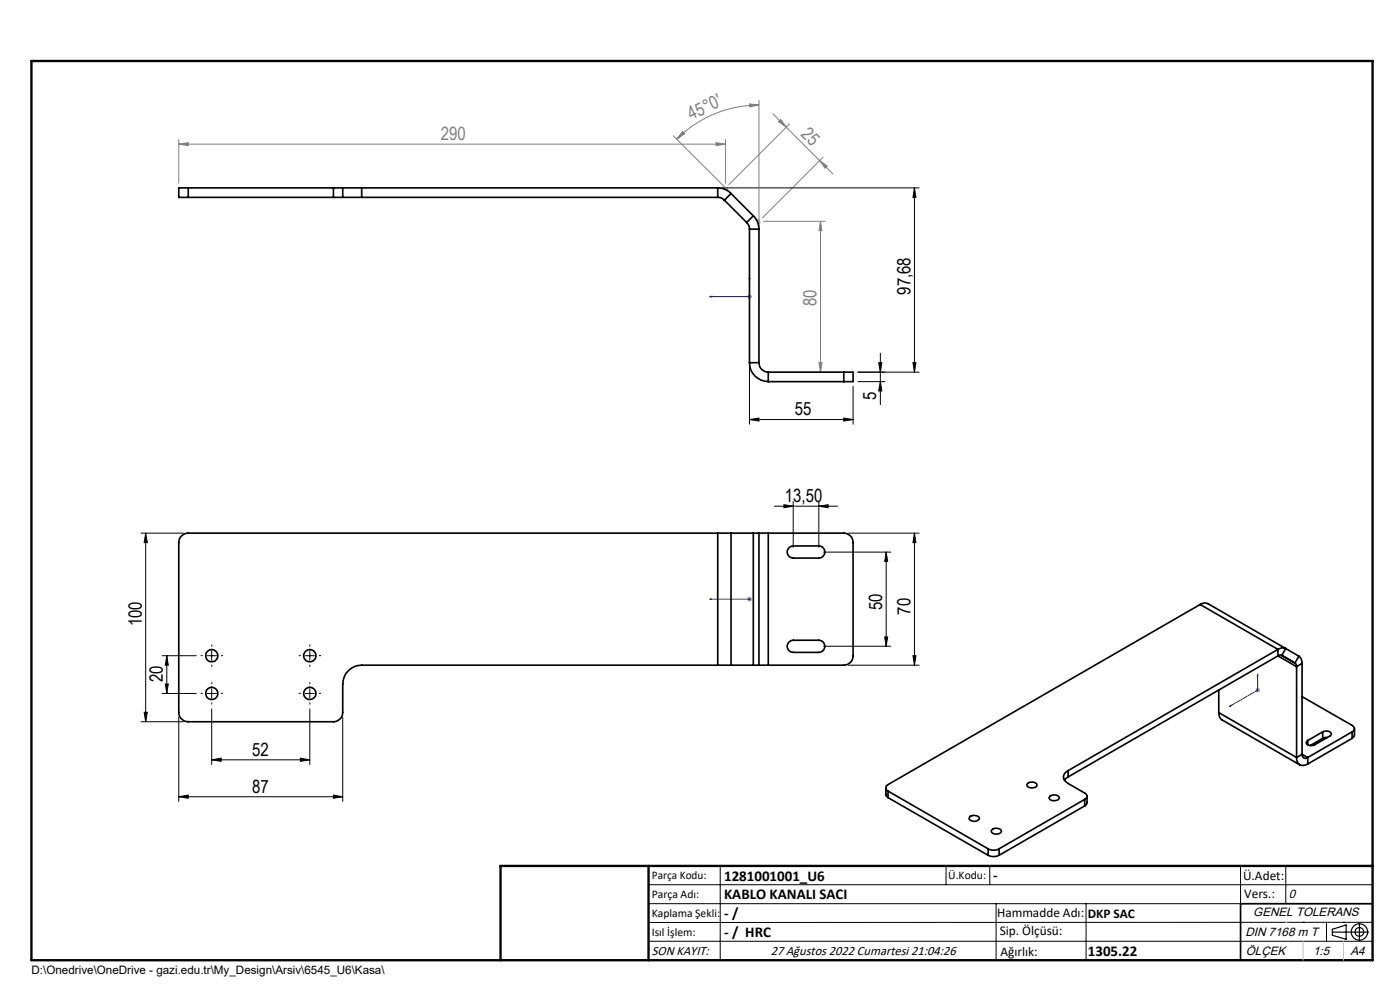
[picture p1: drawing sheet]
<svg xmlns="http://www.w3.org/2000/svg" width="297mm" height="210mm" viewBox="0 0 297 210" stroke-linecap="round" stroke-linejoin="round" font-family="sans-serif">
<g fill="none" stroke="#000" stroke-width=".25">
<path d="M282.6 197.7h7.8M282.6 197.1l3-.9v3l-3-.8zM288.4 195.8v3.8M106.2 203.7h185"/>
<circle cx="288.4" cy="197.7" r="1.74"/>
<circle cx="288.4" cy="197.7" r=".93"/>
</g>
<g fill="none" stroke="#808080" stroke-width=".21">
<path d="M37.9 30.6l2-.3v.6zM37.9 29.6v9.3M37.9 30.6h116M142.8 28.8l11.6 11.5M144.8 27.9l.4 .5-1.7 1.1zM151.9 30.3l2 .3-2 .3zM153.9 29.6v9.3M159 22l2 .3-2 .4zM161 22.3a24.6 24.6 0 0 0-17.5 7.2M161 21.3v26.3M164 24.2l2.8 2.8M165.6 25.4l1.2 1.6-1.6-1.2z"/>
<path d="M166.8 27l9.9 9.9M167.5 26.3l-12.9 12.8M173.9 34.1l1.6 1.1-.5 .5zM174.6 33.4l-12.9 12.8M162 46.9h13M174.1 46.9l.3 2h-.7zM174.1 46.9v32M158.5 62.9h1M158.6 62.6l.7 .7M159 62.4v1M159.3 62.6l-.7 .7M173.7 76.9h.7l-.3 2z"/>
<path d="M158.5 127.1h1M158.6 126.7l.7 .8M159 126.6v1M159.3 126.7l-.7 .8M266.3 146.4h1M266.5 146l.7 .7M266.8 145.9v1M267.2 146l-.7 .7"/>
</g>
<path d="M159 58.7l.1 .5h-.2zM159 58.7v4.2h-8.4M150.6 62.9l.4-.1v.2zM150.6 127.1h.4h-.4M150.6 127.1h8.4M158.9 127.1h.2zM159 127.1h.1M260.8 149.9l.4-.3v.1zM266.8 143l.1 .3-.2 .1zM266.8 143v3.4l-6 3.5" fill="none" stroke="#00f" stroke-width=".21"/>
<g fill="none" stroke="#000" stroke-width=".21">
<path d="M153.2 39.9h41.8M194 39.9v39M194 39.9l.3 2h-.6zM159 77.9v12.1M182 78.9h13M186.4 76.9h.7l-.3 2zM186.8 74.9v10.9M193.7 76.9h.6l-.3 2zM159 89l2-.3v.6zM159 89h22M179 88.7l2 .3-2 .3zM181 81.9v8.1"/>
<path d="M182 81h5.7M186.8 81l.3 1.9h-.7zM29.9 113.1h9M30.9 113.1v40M30.9 113.1l.4 2h-.7zM164.3 107.4h13.4M166.3 107.1l2 .3-2 .3zM168.3 106.4v9.7M173.7 107.4l2-.3v.6zM173.7 106.4v9.7M174.7 117.1h14.3M180 113.1h15"/>
<path d="M188 117.1v20M188 117.1l.3 2h-.6zM194 113.1v28M194 113.1l.3 2h-.6zM34.4 139.1h7.2M35.4 139.1l.3 2h-.6zM35.4 139.1v8M43.9 139.1h2M44.9 138.1v2M64.7 139.1h2M65.7 138.1v2M174.7 137.1h14.3"/>
<path d="M187.7 135.1h.6l-.3 2zM193.7 139.1h.6l-.3 2zM29.9 153.1h9M30.6 151.1h.7l-.4 2zM34.4 147.1h7.2M35.1 145.1h.6l-.3 2zM37.9 152.1v17.9M43.9 147.1h2M44.9 150.4v11.8M44.9 146.1v2M64.7 147.1h2M65.7 146.1v2"/>
<path d="M65.7 150.4v11.8M72.7 152.1v17.9M180 141.1h15M37.9 169l2-.3v.6zM37.9 169h34.8M44.9 161.2l2-.4v.7zM44.9 161.2h20.8M63.7 160.8l2 .4-2 .3zM70.7 168.7l2 .3-2 .3zM137.6 187.7h153.6M137.6 191.7h153.6M137.6 199.7h153.6"/>
<path d="M152.8 183.7v20M200.7 183.7v4M210 183.7v4M211.3 191.7v12M230.4 191.7v12M263.2 183.7v20M272.8 183.7v8M276.4 195.6h.1M281.4 195.6v4.1M285 195.6h.1M291.2 195.6l-153.6 .1"/>
</g>
<g fill="none" stroke="#000" stroke-width=".21" stroke-dasharray="15.2 1.3 1.3 1.3">
<path d="M42.9 139.1h-.3M44.9 137.1v-.3M46.9 139.1h.3M63.7 139.1h-.3M65.7 137.1v-.3M67.7 139.1h.3M42.9 147.1h-.3M44.9 145.1v-.3M44.9 149.1v.3M44.9 141.1v.3M46.9 147.1h.3M63.7 147.1h-.3"/>
<path d="M65.7 145.1v-.3M65.7 149.1v.3M65.7 141.1v.3M67.7 147.1h.3"/>
</g>
<path d="M291.2 191.7h-28v12" fill="none" stroke="#000" stroke-width=".35"/>
<path d="M6.7 12.9h284.5v190.8h-284.5zM137.6 183.7v20M291.2 183.7h-185v20" fill="none" stroke="#000" stroke-width=".5"/>
<path d="M276.4 199.7v4M285 199.7v4" fill="none" stroke="#c0c0c0" stroke-width=".21"/>
<path d="M152.6 39.9h1.7M153.6 39.6l1.2 1.2M160.1 46.1l1.2 1.1M161 46.5v1.7M272.8 195.6h.1" fill="none" stroke="#c0c0c0" stroke-width=".25"/>
<g fill="#808080">
<path d="M151.9 30.3l2 .3-2 .3zM37.9 30.6l2-.3v.6z"/>
<path d="M174.1 46.9l.3 2h-.7zM173.7 76.9h.7l-.3 2z"/>
<path d="M165.6 25.4l1.2 1.6-1.6-1.2zM173.9 34.1l1.6 1.1-.5 .5z"/>
</g>
<g fill="#00f">
<path d="M159 58.7l.1 .5h-.2zM150.6 62.9l.4-.1v.2z"/>
<path d="M158.9 127.1h.2zM150.6 127.1h.4zM266.8 143l.1 .3-.2 .1zM260.8 149.9l.4-.3v.1z"/>
</g>
<g fill="#000">
<path d="M194 39.9l.3 2h-.6zM193.7 76.9h.6l-.3 2z"/>
<path d="M179 88.7l2 .3-2 .3zM159 89l2-.3v.6z"/>
<path d="M186.8 81l.3 1.9h-.7zM186.4 76.9h.7l-.3 2z"/>
<path d="M166.3 107.1l2 .3-2 .3zM173.7 107.4l2-.3v.6z"/>
<path d="M188 117.1l.3 2h-.6zM187.7 135.1h.6l-.3 2zM194 113.1l.3 2h-.6zM193.7 139.1h.6l-.3 2zM30.9 113.1l.4 2h-.7zM30.6 151.1h.7l-.4 2zM35.4 139.1l.3 2h-.6zM35.1 145.1h.6l-.3 2z"/>
<path d="M44.9 161.2l2-.4v.7zM63.7 160.8l2 .4-2 .3zM37.9 169l2-.3v.6zM70.7 168.7l2 .3-2 .3z"/>
</g>
<path d="M159 22l2 .3-2 .4zM144.8 27.9l.4 .5-1.7 1.1z" fill="#808080"/>
<g fill="none" stroke="#000" stroke-width=".35">
<path d="M39.9 39.9h-2v2h2M39.9 39.9v2M39.9 39.9h30.8M70.7 39.9h2M70.7 39.9v2M72.7 39.9h4M72.7 39.9v2M76.7 39.9h75.6M76.7 39.9v2M152.3 39.9a3.9 3.9 0 0 1 2.8 1.2M152.3 39.9v2M39.9 41.9h30.8"/>
<path d="M70.7 41.9h2M72.7 41.9h4M76.7 41.9h75.6M152.3 41.9a1.78 1.78 0 0 1 1.4 .6M153.7 42.5l4.7 4.7M155.1 41.1l-1.4 1.4M155.1 41.1l4.7 4.7M158.4 47.2a1.78 1.78 0 0 1 .6 1.4M159 48.6h2M159 48.6v28.3M159.8 45.8a3.9 3.9 0 0 1 1.2 2.8M159.8 45.8l-1.4 1.4"/>
<path d="M161 48.6v28.3M159 76.9a4 4 0 0 0 4 4.1M159 76.9h2M161 76.9a1.99 1.99 0 0 0 2 2M163 78.9v2.1M163 78.9h16M179 78.9h2v2.1h-2M179 78.9v2.1M163 81h16M152.3 113.1h-112.4a2.05 2.05 0 0 0-2 2v36a2.05 2.05 0 0 0 2 2h30.8a1.99 1.99 0 0 0 2-2v-6a4 4 0 0 1 4-4h75.6M152.3 113.1h2.8M152.3 113.1v28"/>
<path d="M155.1 113.1h4.7M155.1 113.1v28M159.8 113.1h1.2M159.8 113.1v28M161 113.1h2M161 113.1v28M163 113.1h16a1.99 1.99 0 0 1 2 2v24a1.99 1.99 0 0 1-2 2h-16M163 113.1v28M167.5 116.1l.8-.3h5.4a1.29 1.29 0 0 1 1.3 1.3 1.29 1.29 0 0 1-1.3 1.3h-5.4a1.3 1.3 0 0 1-1.2-.9 1.3 1.3 0 0 1 .4-1.4zM167.5 136.1l.8-.3h5.4a1.29 1.29 0 0 1 1.3 1.3 1.29 1.29 0 0 1-1.3 1.3h-5.4a1.3 1.3 0 0 1-1.2-.9 1.3 1.3 0 0 1 .4-1.4zM254.6 128.2l-66.2 38.2a.75 .75 0 0 0-.5 .7 .75 .75 0 0 0 .5 .7M254.6 128.2a1.66 1.66 0 0 1 1.7-.2l16.5 9.6"/>
<path d="M254.6 128.2l16.5 9.6M271.1 137.8l-44.5 25.7M271.1 137.8v1.3M271.1 139.1l-44.5 25.7M271.1 139.1l4 2.3M271.9 139h-.4l-.4 .1M271.9 139l2.8 1.6M272.8 137.6a1.66 1.66 0 0 0-1.7 .2M272.8 137.6l-.9 1.4M272.8 137.6l2.8 1.6M275.6 139.2a1.73 1.73 0 0 1 .6 1.5M275.6 139.2l-.9 1.4"/>
<path d="M152.3 141.1h2.8M155.1 141.1h4.7M159.8 141.1h1.2M161 141.1h2M258.6 151.2a1.66 1.66 0 0 0 .7 1.5l16.4 9.5M258.6 151.2l16.5 9.5M258.6 146.4v4.8M274.7 140.6l.3 .3 .1 .5M275.1 141.4v19.3M276.2 147.8l10.6 6.1a.73 .73 0 0 1 .5 .7 .73 .73 0 0 1-.5 .6M276.2 140.7l-1.1 .7M276.2 140.7v19.3"/>
<path d="M277.4 157.1v.9M280.6 155.2l.7-.1a.73 .73 0 0 1 .8 0 .73 .73 0 0 1 .2 .9l-3.4 2-.6 .1a.73 .73 0 0 1-.9 0 .73 .73 0 0 1-.2-.8l.2-.2M280.6 155.2l-3.2 1.9M280.6 155.2v1.4M280.6 156.6l-2.6 1.5M281.6 156.4l-1 .2M286.8 155.2l-9.4 5.5M286.8 155.2v1.4M286.8 156.6l-9.4 5.5M287.3 154.6v1.5l-.5 .5M187.9 167.1v1.6l.5 .5M188.4 167.8l21.2 12.2"/>
<path d="M188.4 167.8v1.4M188.4 169.2l21.2 12.2M205.9 173.1l1-.1a.7 .7 0 0 1 .8 .8 1.41 1.41 0 0 1-2.1-.1zM210.4 176a1.38 1.38 0 0 1 2 .3 1.18 1.18 0 0 1-1 .6 1.18 1.18 0 0 1-1.1-.7zM217.9 166.3a1.31 1.31 0 0 1 2.1 .2 1.18 1.18 0 0 1-1.8 .5l-.3-.4zM222.7 169a1.32 1.32 0 0 1 2 .2 1.3 1.3 0 0 1-2.1 .2zM226.6 163.5a1.43 1.43 0 0 0-1 1.3 1.43 1.43 0 0 0 1 1.4l3.5 2a.7 .7 0 0 1 .5 .7 .7 .7 0 0 1-.5 .7M226.6 164.8l-.8 .7M226.6 163.5v1.3M230.1 169.6l-18.2 10.4M230.1 169.6v1.3M230.1 170.9l-18.2 10.5"/>
<path d="M230.6 168.9v1.6l-.5 .4M275.1 160.7a1.43 1.43 0 0 0 .6 1.5 1.43 1.43 0 0 0 1.7-.1M276.2 160a.72 .72 0 0 0 .4 .8 .72 .72 0 0 0 .8-.1M276.2 160l-1.1 .7M276.2 160l1.2 .7M277.4 160.7v1.4M209.6 180a2.54 2.54 0 0 0 2.3 0M209.6 181.4a2.54 2.54 0 0 0 2.3 0M209.6 180v1.4M211.9 180v1.4"/>
<circle cx="44.9" cy="139.1" r="1.3"/>
<circle cx="65.7" cy="139.1" r="1.3"/>
<circle cx="44.9" cy="147.1" r="1.3"/>
<circle cx="65.7" cy="147.1" r="1.3"/>
</g>
<g font-size="3.9" fill="#808080">
<text x="93.5" y="29.7">290</text>
<text x="146.7" y="25.5" transform="rotate(-25 146.7 25.5)">45°0'</text>
<text x="169.8" y="28.7" transform="rotate(45 169.8 28.7)">25</text>
<text x="173.2" y="64.9" transform="rotate(-90 173.2 64.9)">80</text>
</g>
<g font-size="3.9">
<text x="193.1" y="62.5" transform="rotate(-90 193.1 62.5)">97,68</text>
<text x="168.6" y="88.1">55</text>
<text x="185.9" y="84.9" transform="rotate(-90 185.9 84.9)">5</text>
<text x="166.5" y="106.5">13,50</text>
<text x="187.1" y="129.4" transform="rotate(-90 187.1 129.4)">50</text>
<text x="193.1" y="130.4" transform="rotate(-90 193.1 130.4)">70</text>
<text x="30.1" y="132.9" transform="rotate(-90 30.1 132.9)">100</text>
<text x="34.5" y="144.7" transform="rotate(-90 34.5 144.7)">20</text>
<text x="53.5" y="160.3">52</text>
<text x="53.5" y="168.1">87</text>
</g>
<g font-size="3.2">
<text x="153.6" y="186.8">1281001001_U6</text>
<text x="153.6" y="190.8">KABLO KANALI SACI</text>
<text x="210.7" y="186.6">-</text>
<text x="153.6" y="194.8">- /</text>
<text x="153.6" y="198.8">- / HRC</text>
<text x="230.8" y="202.8">1305.22</text>
</g>
<g font-size="2.8">
<text x="263.7" y="186.7">Ü.Adet:</text>
<text x="263.9" y="190.5">Vers.:</text>
<text x="211.5" y="194.5">Hammadde Adı:</text>
<text x="230.8" y="194.7">DKP SAC</text>
<text x="138.3" y="202.6">SON KAYIT:</text>
<text x="163.5" y="202.6">27 Ağustos 2022 Cumartesi 21:04:26</text>
<text x="212.1" y="198.4">Sip. Ölçüsü:</text>
<text x="212.2" y="202.7">Ağırlık:</text>
</g>
<g font-size="2.6">
<text x="273.4" y="190.4">0</text>
<text x="265.9" y="194.4">GENEL TOLERANS</text>
<text x="264.2" y="198.5">DIN 7168 m T</text>
<text x="264.3" y="202.6">ÖLÇEK</text>
<text x="278.5" y="202.6">1:5</text>
<text x="286.5" y="202.6">A4</text>
</g>
<g font-size="2.5">
<text x="138.3" y="186.4">Parça Kodu:</text>
<text x="138.3" y="190.5">Parça Adı:</text>
<text x="201.2" y="186.5">Ü.Kodu:</text>
<text x="138.3" y="194.5">Kaplama Şekli:</text>
<text x="138.3" y="198.6">Isıl İşlem:</text>
<text x="6.7" y="206.7">D:\Onedrive\OneDrive - gazi.edu.tr\My_Design\Arsiv\6545_U6\Kasa\</text>
</g>
</svg>
